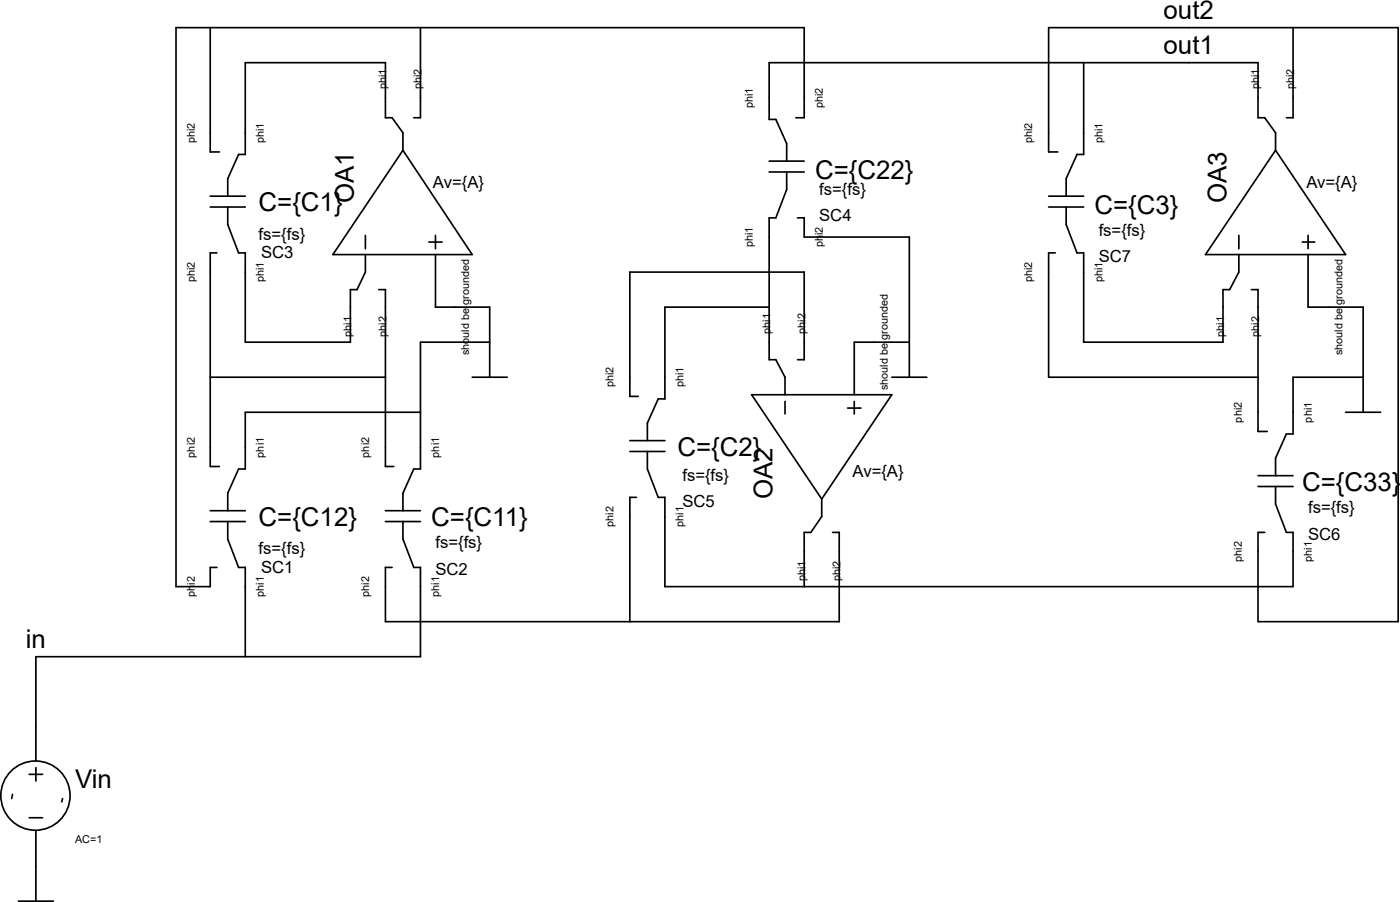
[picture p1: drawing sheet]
Version 4
SHEET 1 880 680
WIRE 80 48 64 48
WIRE 176 48 80 48
WIRE 352 48 176 48
WIRE 528 48 464 48
WIRE 576 48 528 48
WIRE 624 48 576 48
WIRE 160 64 96 64
WIRE 480 64 336 64
WIRE 528 64 480 64
WIRE 560 64 528 64
WIRE 160 80 160 64
WIRE 176 80 176 48
WIRE 336 80 336 64
WIRE 352 80 352 48
WIRE 560 80 560 64
WIRE 576 80 576 48
WIRE 80 96 80 48
WIRE 96 96 96 64
WIRE 464 96 464 48
WIRE 480 96 480 64
WIRE 400 144 352 144
WIRE 352 160 272 160
WIRE 208 176 192 176
WIRE 336 176 336 144
WIRE 336 176 288 176
WIRE 608 176 592 176
WIRE 96 192 96 160
WIRE 144 192 144 176
WIRE 144 192 96 192
WIRE 208 192 208 176
WIRE 208 192 176 192
WIRE 336 192 336 176
WIRE 352 192 352 160
WIRE 400 192 400 144
WIRE 400 192 384 192
WIRE 480 192 480 160
WIRE 544 192 544 176
WIRE 544 192 480 192
WIRE 80 208 80 160
WIRE 160 208 160 176
WIRE 160 208 80 208
WIRE 208 208 208 192
WIRE 272 208 272 160
WIRE 288 208 288 176
WIRE 400 208 400 192
WIRE 464 208 464 160
WIRE 560 208 560 176
WIRE 560 208 464 208
WIRE 608 208 608 176
WIRE 608 208 576 208
WIRE 176 224 176 192
WIRE 176 224 96 224
WIRE 560 224 560 208
WIRE 576 224 576 208
WIRE 608 224 608 208
WIRE 80 240 80 208
WIRE 96 240 96 224
WIRE 160 240 160 208
WIRE 176 240 176 224
WIRE 64 304 64 48
WIRE 80 304 64 304
WIRE 288 304 288 272
WIRE 352 304 352 288
WIRE 352 304 288 304
WIRE 576 304 576 288
WIRE 576 304 352 304
WIRE 160 320 160 304
WIRE 272 320 272 272
WIRE 272 320 160 320
WIRE 368 320 368 288
WIRE 368 320 272 320
WIRE 560 320 560 288
WIRE 624 320 624 48
WIRE 624 320 560 320
WIRE 96 336 96 304
WIRE 96 336 0 336
WIRE 176 336 176 304
WIRE 176 336 96 336
WIRE 0 368 0 336
WIRE 0 448 0 432
FLAG 208 208 0
FLAG 0 448 0
FLAG 400 208 0
FLAG 608 224 0
FLAG 528 64 out1
FLAG 528 48 out2
FLAG 0 336 in
SYMBOL AnalogIC\\SOPAMPG 144 176 R270
WINDOW 3 58 38 VRight 1
SYMATTR Value Av={A}
SYMATTR InstName OA1
SYMBOL AnalogIC\\SC 96 96 R90
WINDOW 3 31 -6 VLeft 2
WINDOW 123 42 -7 VLeft 1
WINDOW 0 54 -7 VLeft 1
SYMATTR Value C={C1}
SYMATTR Value2 fs={fs}
SYMATTR InstName SC3
SYMBOL AnalogIC\\SC 176 240 R90
WINDOW 3 31 -5 VLeft 2
WINDOW 123 43 -7 VLeft 1
WINDOW 0 55 -7 VLeft 1
SYMATTR Value C={C11}
SYMATTR Value2 fs={fs}
SYMATTR InstName SC2
SYMBOL AnalogIC\\SC 96 240 R90
WINDOW 3 31 -6 VLeft 2
WINDOW 123 42 -7 VLeft 1
WINDOW 0 54 -7 VLeft 1
SYMATTR Value C={C12}
SYMATTR Value2 fs={fs}
SYMATTR InstName SC1
SYMBOL AnalogIC\\VAC -16 368 R0
WINDOW 0 34 23 Left 2
SYMATTR InstName Vin
SYMBOL AnalogIC\\SOPAMPG 336 192 M90
WINDOW 3 58 38 VRight 1
SYMATTR Value Av={A}
SYMATTR InstName OA2
SYMBOL AnalogIC\\SC 288 208 R90
WINDOW 3 31 -6 VLeft 2
WINDOW 123 44 -8 VLeft 1
WINDOW 0 56 -8 VLeft 1
SYMATTR Value C={C2}
SYMATTR Value2 fs={fs}
SYMATTR InstName SC5
SYMBOL AnalogIC\\SC 336 80 M90
WINDOW 3 32 21 VRight 2
WINDOW 123 41 23 VRight 1
WINDOW 0 53 23 VRight 1
SYMATTR Value C={C22}
SYMATTR Value2 fs={fs}
SYMATTR InstName SC4
SYMBOL AnalogIC\\SOPAMPG 544 176 R270
WINDOW 3 58 38 VRight 1
SYMATTR Value Av={A}
SYMATTR InstName OA3
SYMBOL AnalogIC\\SC 480 96 R90
WINDOW 3 32 -5 VLeft 2
WINDOW 123 44 -7 VLeft 1
WINDOW 0 56 -7 VLeft 1
SYMATTR Value C={C3}
SYMATTR Value2 fs={fs}
SYMATTR InstName SC7
SYMBOL AnalogIC\\SC 576 224 R90
WINDOW 3 31 -4 VLeft 2
WINDOW 123 43 -7 VLeft 1
WINDOW 0 55 -7 VLeft 1
SYMATTR Value C={C33}
SYMATTR Value2 fs={fs}
SYMATTR InstName SC6
TEXT 72 368 Left 2 !.param A=100 fs=2e+06 a11=0.0310497 a12=0.0310497 a2=0.0632046 a3=0.0310497
TEXT 72 384 Left 2 !.param C1=3.3e-12 C11=a11*C1 C12=a12*C1 C2=3.3e-12 C22=a2*C2 C3=3.3e-12 C33=a3*C3
TEXT 72 400 Left 2 !.ac dec 101 1k 1MEG
